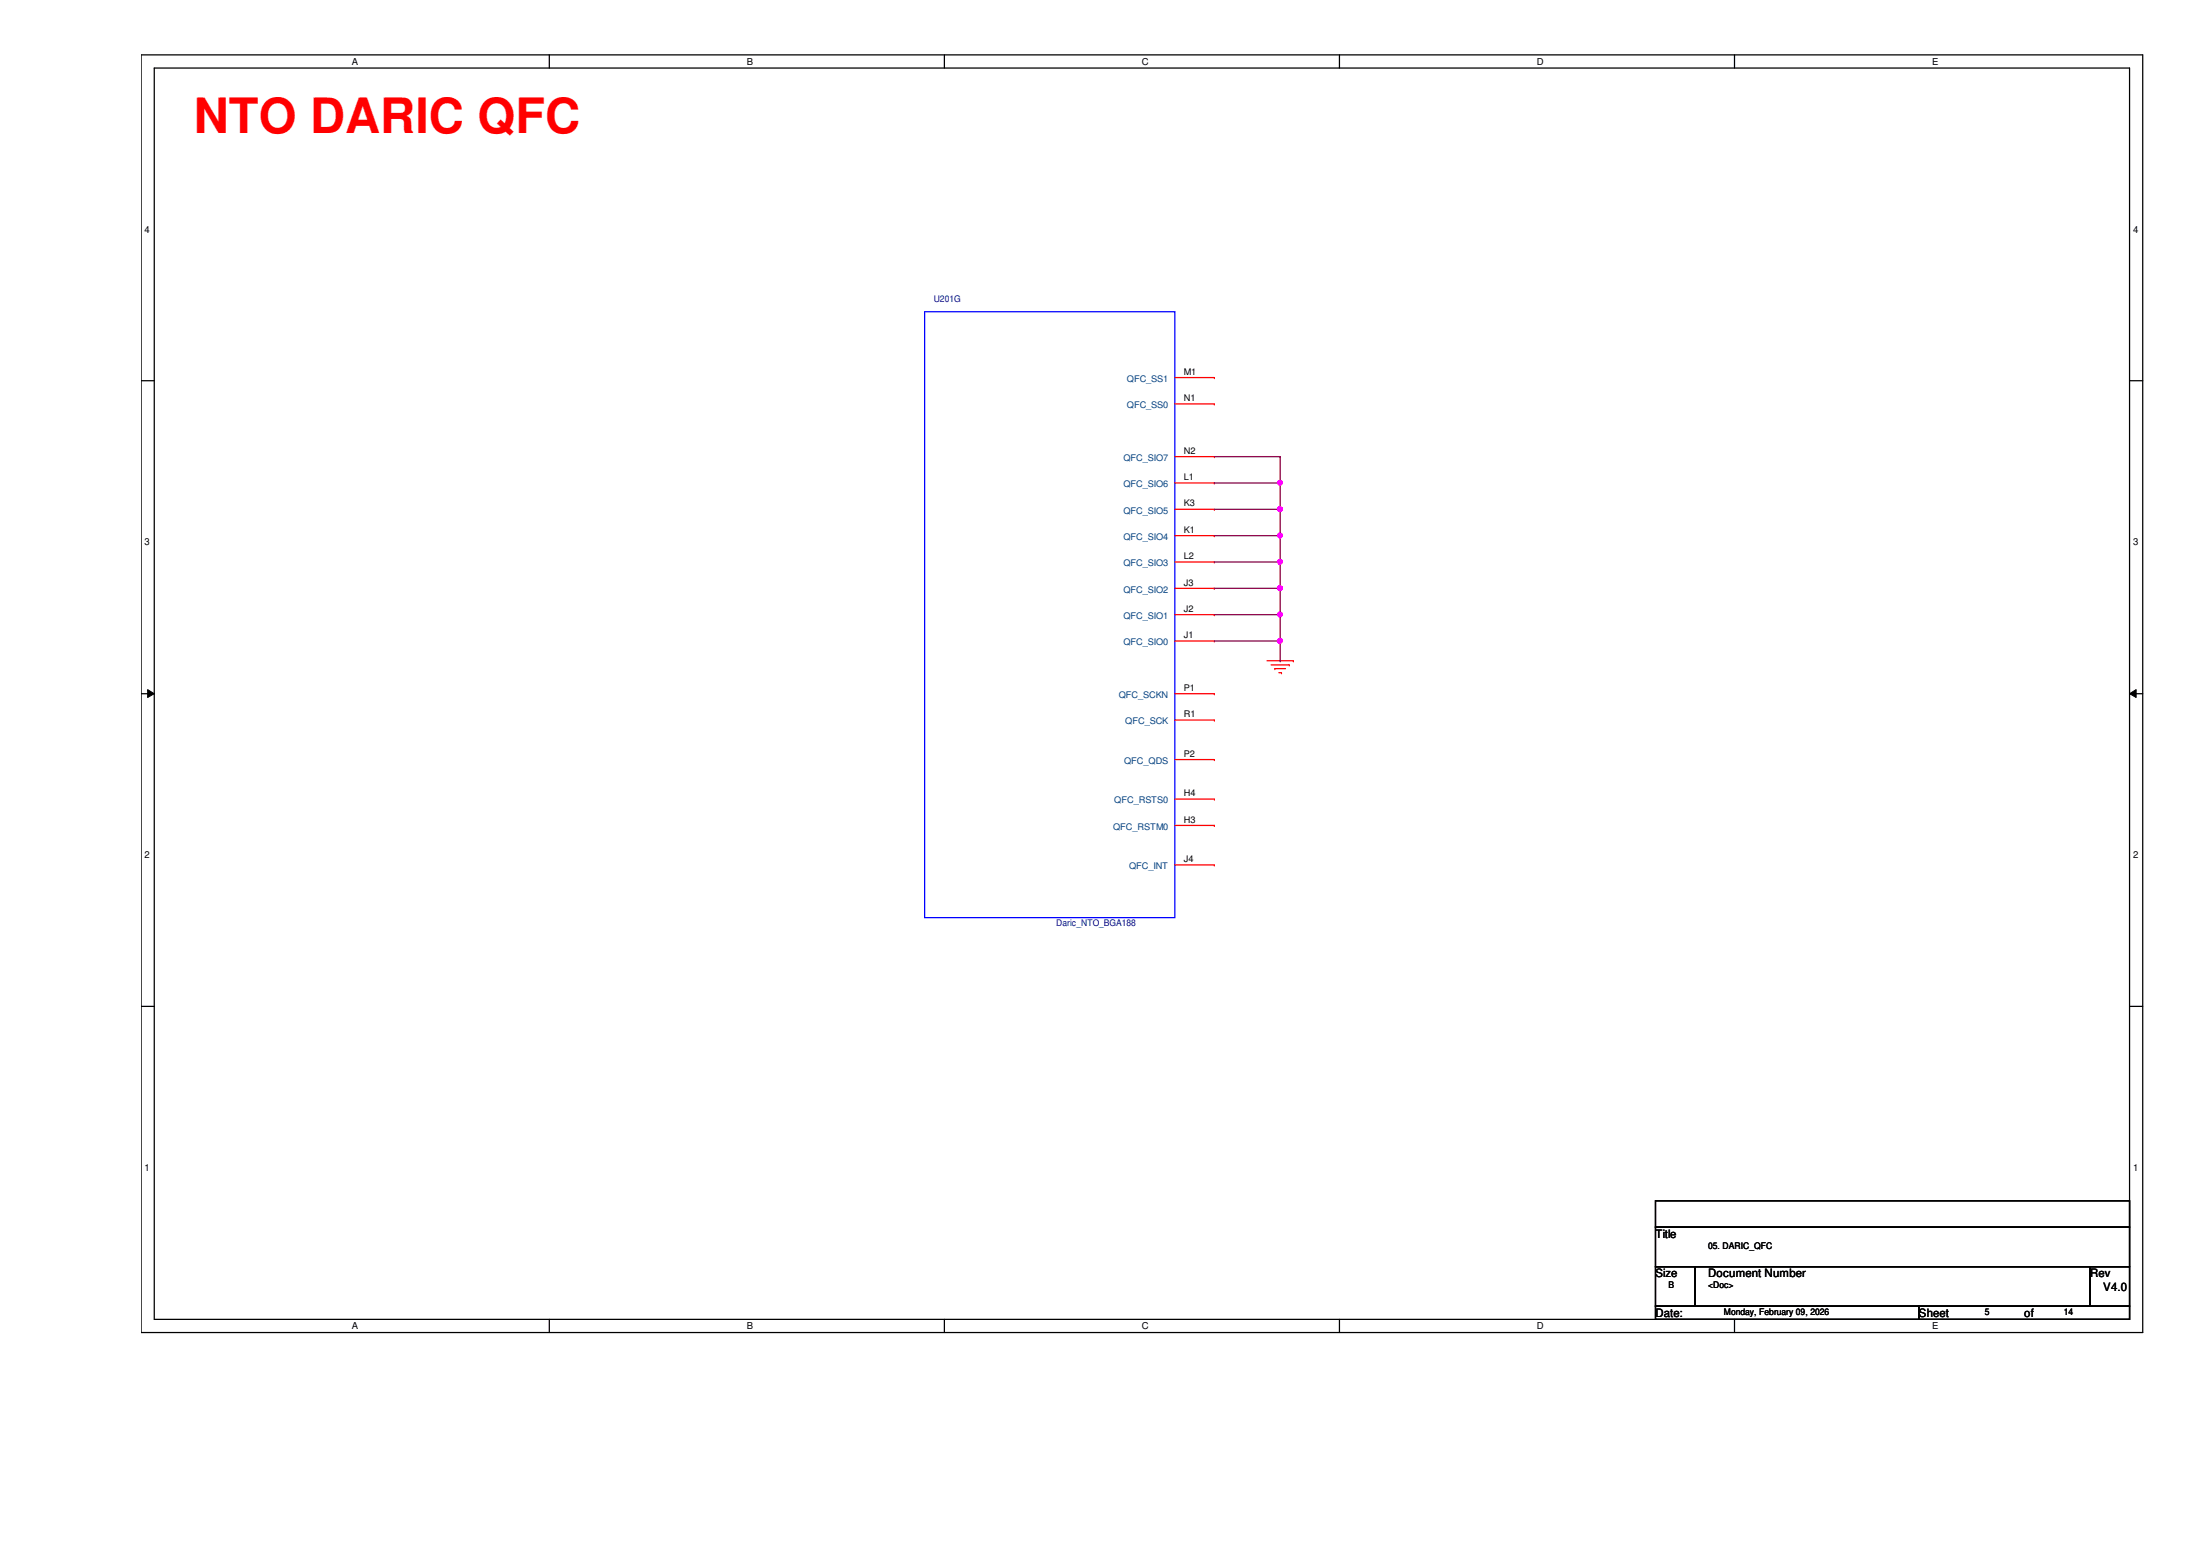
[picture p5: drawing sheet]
<svg xmlns="http://www.w3.org/2000/svg" width="297mm" height="210mm" viewBox="0 0 297 210" stroke-linecap="round" stroke-linejoin="round" font-family="sans-serif">
<path d="M19.1 7.4h270.2v172.5h-270.2zM20.8 9.2h266.7v168.9h-266.7z" fill="none" stroke="#000" stroke-width=".17"/>
<g fill="#fff">
<path d="M47.5 7.6h.8v1.4h-.8z"/>
<path d="M47.5 178.3h.8v1.4h-.8z"/>
</g>
<path d="M74.2 7.4v1.8M74.2 178.1v1.8" fill="none" stroke="#000" stroke-width=".17"/>
<g fill="#fff">
<path d="M100.8 7.6h.8v1.4h-.8z"/>
<path d="M100.8 178.3h.8v1.4h-.8z"/>
</g>
<path d="M127.5 7.4v1.8M127.5 178.1v1.8" fill="none" stroke="#000" stroke-width=".17"/>
<g fill="#fff">
<path d="M154.2 7.6h.9v1.4h-.9z"/>
<path d="M154.2 178.3h.9v1.4h-.9z"/>
</g>
<path d="M180.8 7.4v1.8M180.8 178.1v1.8" fill="none" stroke="#000" stroke-width=".17"/>
<g fill="#fff">
<path d="M207.5 7.6h.9v1.4h-.9z"/>
<path d="M207.5 178.3h.9v1.4h-.9z"/>
</g>
<path d="M234.2 7.4v1.8M234.2 178.1v1.8" fill="none" stroke="#000" stroke-width=".17"/>
<g fill="#fff">
<path d="M260.9 7.6h.8v1.4h-.8z"/>
<path d="M260.9 178.3h.8v1.4h-.8z"/>
<path d="M19.5 30.3h.7v1.4h-.7z"/>
<path d="M288 30.3h.7v1.4h-.7z"/>
<path d="M19.5 72.5h.7v1.4h-.7z"/>
<path d="M288 72.5h.7v1.4h-.7z"/>
</g>
<path d="M19.1 51.4h1.7M287.5 51.4h1.8" fill="none" stroke="#000" stroke-width=".17"/>
<g fill="#fff">
<path d="M19.5 114.7h.7v1.4h-.7z"/>
<path d="M288 114.7h.7v1.4h-.7z"/>
</g>
<path d="M19.1 93.6h1.7M287.5 93.6h1.8" fill="none" stroke="#000" stroke-width=".17"/>
<path d="M19.9 93.1l.9 .5-.9 .5zM287.5 93.6l.9-.5v1z" fill="#000"/>
<path d="M19.9 93.1l.9 .5-.9 .5zM287.5 93.6l.9-.5v1z" fill="none" stroke="#000" stroke-width=".14"/>
<g fill="#fff">
<path d="M19.5 156.9h.7v1.4h-.7z"/>
<path d="M288 156.9h.7v1.4h-.7z"/>
</g>
<path d="M19.1 135.8h1.7M287.5 135.8h1.8M223.5 162.1h64v3.6h-64zM223.5 165.6h64v5.4h-64zM223.5 171h5.4v5.3h-5.4zM223.5 176.3h35.6v1.8h-35.6zM228.9 171h53.3v5.3h-53.3zM259.1 176.3h28.4v1.8h-28.4zM282.2 171h5.3v5.3h-5.3z" fill="none" stroke="#000" stroke-width=".17"/>
<g fill="none" stroke="#f00" stroke-width=".17">
<path d="M158.6 51h5.4M158.6 54.5h5.4M164 51h.1M164 54.5h.1M158.6 61.6h5.4M158.6 65.2h5.4M158.6 68.7h5.4M158.6 72.3h5.4M158.6 75.9h5.4M158.6 79.4h5.4M164 61.6h.1M164 65.2h.1"/>
<path d="M164 68.7h.1M164 72.3h.1M164 75.9h.1M164 79.4h.1M158.6 83h5.4M158.6 86.5h5.4M158.6 93.6h5.4M158.6 97.2h5.4M164 83h.1M164 86.5h.1M164 93.6h.1M164 97.2h.1"/>
<path d="M171.1 89.2h3.5M171.6 89.7h2.5M172.1 90.3h.1M172.1 90.3h1.5M172.7 90.8h.3M173 90.8h.1M174.1 89.7h.1M174.6 89.2h.1M158.6 102.5h5.4M158.6 107.9h5.4M158.6 111.4h5.4M158.6 116.8h5.4"/>
<path d="M164 102.5h.1M164 107.9h.1M164 111.4h.1M164 116.8h.1"/>
</g>
<path d="M124.8 42.1h33.8v81.8h-33.8z" fill="none" stroke="#00f" stroke-width=".17"/>
<path d="M164 86.5h8.8M172.8 86.5h.1" fill="none" stroke="#800040" stroke-width=".17"/>
<circle cx="172.8" cy="86.5" r=".32" fill="#f0f"/>
<circle cx="172.8" cy="86.5" r=".32" fill="none" stroke="#f0f" stroke-width=".17"/>
<path d="M164 83h8.8M172.8 89.2h.1M172.8 83h.1M172.8 86.5v2.7" fill="none" stroke="#800040" stroke-width=".17"/>
<circle cx="172.8" cy="82.9" r=".32" fill="#f0f"/>
<circle cx="172.8" cy="82.9" r=".32" fill="none" stroke="#f0f" stroke-width=".17"/>
<path d="M164 79.4h8.8M172.8 79.4h.1M172.8 79.4v7.1M172.8 86.5h.1M172.8 83h.1" fill="none" stroke="#800040" stroke-width=".17"/>
<circle cx="172.8" cy="79.4" r=".32" fill="#f0f"/>
<circle cx="172.8" cy="79.4" r=".32" fill="none" stroke="#f0f" stroke-width=".17"/>
<path d="M164 75.9h8.8M164 72.3h8.8M172.8 75.9h.1M172.8 79.4h.1M172.8 72.3h.1M172.8 72.3v7.1" fill="none" stroke="#800040" stroke-width=".17"/>
<circle cx="172.8" cy="72.3" r=".32" fill="#f0f"/>
<circle cx="172.8" cy="72.3" r=".32" fill="none" stroke="#f0f" stroke-width=".17"/>
<circle cx="172.8" cy="75.8" r=".32" fill="#f0f"/>
<circle cx="172.8" cy="75.8" r=".32" fill="none" stroke="#f0f" stroke-width=".17"/>
<path d="M164 68.7h8.8M172.8 68.7h.1" fill="none" stroke="#800040" stroke-width=".17"/>
<circle cx="172.8" cy="68.7" r=".32" fill="#f0f"/>
<circle cx="172.8" cy="68.7" r=".32" fill="none" stroke="#f0f" stroke-width=".17"/>
<path d="M164 65.2h8.8M172.8 72.3h.1M172.8 65.2h.1M172.8 68.7v3.6" fill="none" stroke="#800040" stroke-width=".17"/>
<circle cx="172.8" cy="65.2" r=".32" fill="#f0f"/>
<circle cx="172.8" cy="65.2" r=".32" fill="none" stroke="#f0f" stroke-width=".17"/>
<path d="M164 61.6h8.8M172.8 68.7h.1M172.8 61.6h.1M172.8 65.2h.1M172.8 61.6v7.1" fill="none" stroke="#800040" stroke-width=".17"/>
<circle cx="172.8" cy="86.5" r=".32" fill="#f0f"/>
<circle cx="172.8" cy="86.5" r=".32" fill="none" stroke="#f0f" stroke-width=".17"/>
<circle cx="172.8" cy="82.9" r=".32" fill="#f0f"/>
<circle cx="172.8" cy="82.9" r=".32" fill="none" stroke="#f0f" stroke-width=".17"/>
<circle cx="172.8" cy="79.4" r=".32" fill="#f0f"/>
<circle cx="172.8" cy="79.4" r=".32" fill="none" stroke="#f0f" stroke-width=".17"/>
<circle cx="172.8" cy="72.3" r=".32" fill="#f0f"/>
<circle cx="172.8" cy="72.3" r=".32" fill="none" stroke="#f0f" stroke-width=".17"/>
<circle cx="172.8" cy="75.8" r=".32" fill="#f0f"/>
<circle cx="172.8" cy="75.8" r=".32" fill="none" stroke="#f0f" stroke-width=".17"/>
<circle cx="172.8" cy="68.7" r=".32" fill="#f0f"/>
<circle cx="172.8" cy="68.7" r=".32" fill="none" stroke="#f0f" stroke-width=".17"/>
<circle cx="172.8" cy="65.2" r=".32" fill="#f0f"/>
<circle cx="172.8" cy="65.2" r=".32" fill="none" stroke="#f0f" stroke-width=".17"/>
<text font-size="6.6" fill="#f00" x="26.2" y="17.9">NTO DARIC QFC</text>
<g font-size="1.6">
<text x="223.5" y="167.1">Title</text>
<text x="223.5" y="172.4">Size</text>
<text x="230.6" y="172.4">Document Number</text>
<text x="282.2" y="172.4">Rev</text>
<text x="223.5" y="177.8">Date:</text>
<text x="259.1" y="177.8">Sheet</text>
<text x="273.3" y="177.8">of</text>
<text x="284" y="174.2">V4.0</text>
</g>
<g font-size="1.3">
<text x="47.5" y="8.7">A</text>
<text x="100.8" y="8.7">B</text>
<text x="154.2" y="8.7">C</text>
<text x="207.5" y="8.7">D</text>
<text x="260.9" y="8.7">E</text>
<text x="19.5" y="31.4">4</text>
<text x="288" y="31.4">4</text>
<text x="19.5" y="73.6">3</text>
<text x="288" y="73.6">3</text>
<text x="19.5" y="115.9">2</text>
<text x="288" y="115.9">2</text>
<text x="19.5" y="158.1">1</text>
<text x="288" y="158.1">1</text>
<text x="47.5" y="179.4">A</text>
<text x="100.8" y="179.4">B</text>
<text x="154.2" y="179.4">C</text>
<text x="207.5" y="179.4">D</text>
<text x="260.9" y="179.4">E</text>
</g>
<g font-size="1.2" fill="#000080">
<text x="126.1" y="40.7">U201G</text>
<text x="142.6" y="125">Daric_NTO_BGA188</text>
</g>
<g font-size="1.2" fill="#004080">
<text x="152.1" y="51.6">QFC_SS1</text>
<text x="152.1" y="55.1">QFC_SS0</text>
<text x="151.7" y="62.2">QFC_SIO7</text>
<text x="151.7" y="65.8">QFC_SIO6</text>
<text x="151.7" y="69.3">QFC_SIO5</text>
<text x="151.7" y="72.9">QFC_SIO4</text>
<text x="151.7" y="76.5">QFC_SIO3</text>
<text x="151.7" y="80">QFC_SIO2</text>
<text x="151.7" y="83.6">QFC_SIO1</text>
<text x="151.7" y="87.1">QFC_SIO0</text>
<text x="151" y="94.2">QFC_SCKN</text>
<text x="151.9" y="97.8">QFC_SCK</text>
<text x="151.8" y="103.1">QFC_QDS</text>
<text x="150.3" y="112">QFC_RSTM0</text>
<text x="150.5" y="108.5">QFC_RSTS0</text>
<text x="152.4" y="117.3">QFC_INT</text>
</g>
<g font-size="1.2">
<text x="159.9" y="50.6">M1</text>
<text x="159.9" y="54.1">N1</text>
<text x="159.9" y="61.3">N2</text>
<text x="159.9" y="64.8">L1</text>
<text x="159.9" y="68.4">K3</text>
<text x="159.9" y="71.9">K1</text>
<text x="159.9" y="75.5">L2</text>
<text x="159.9" y="79">J3</text>
<text x="159.9" y="82.6">J2</text>
<text x="159.9" y="86.1">J1</text>
<text x="159.9" y="93.3">P1</text>
<text x="159.9" y="96.8">R1</text>
<text x="159.9" y="102.1">P2</text>
<text x="159.9" y="107.5">H4</text>
<text x="159.9" y="111">H3</text>
<text x="159.9" y="116.4">J4</text>
<text x="225.3" y="173.9">B</text>
<text x="230.6" y="173.9">&lt;Doc&gt;</text>
<text x="230.6" y="168.6">05. DARIC_QFC</text>
<text x="232.7" y="177.5">Monday, February 09, 2026</text>
<text x="268" y="177.5">5</text>
<text x="278.6" y="177.5">14</text>
</g>
</svg>
